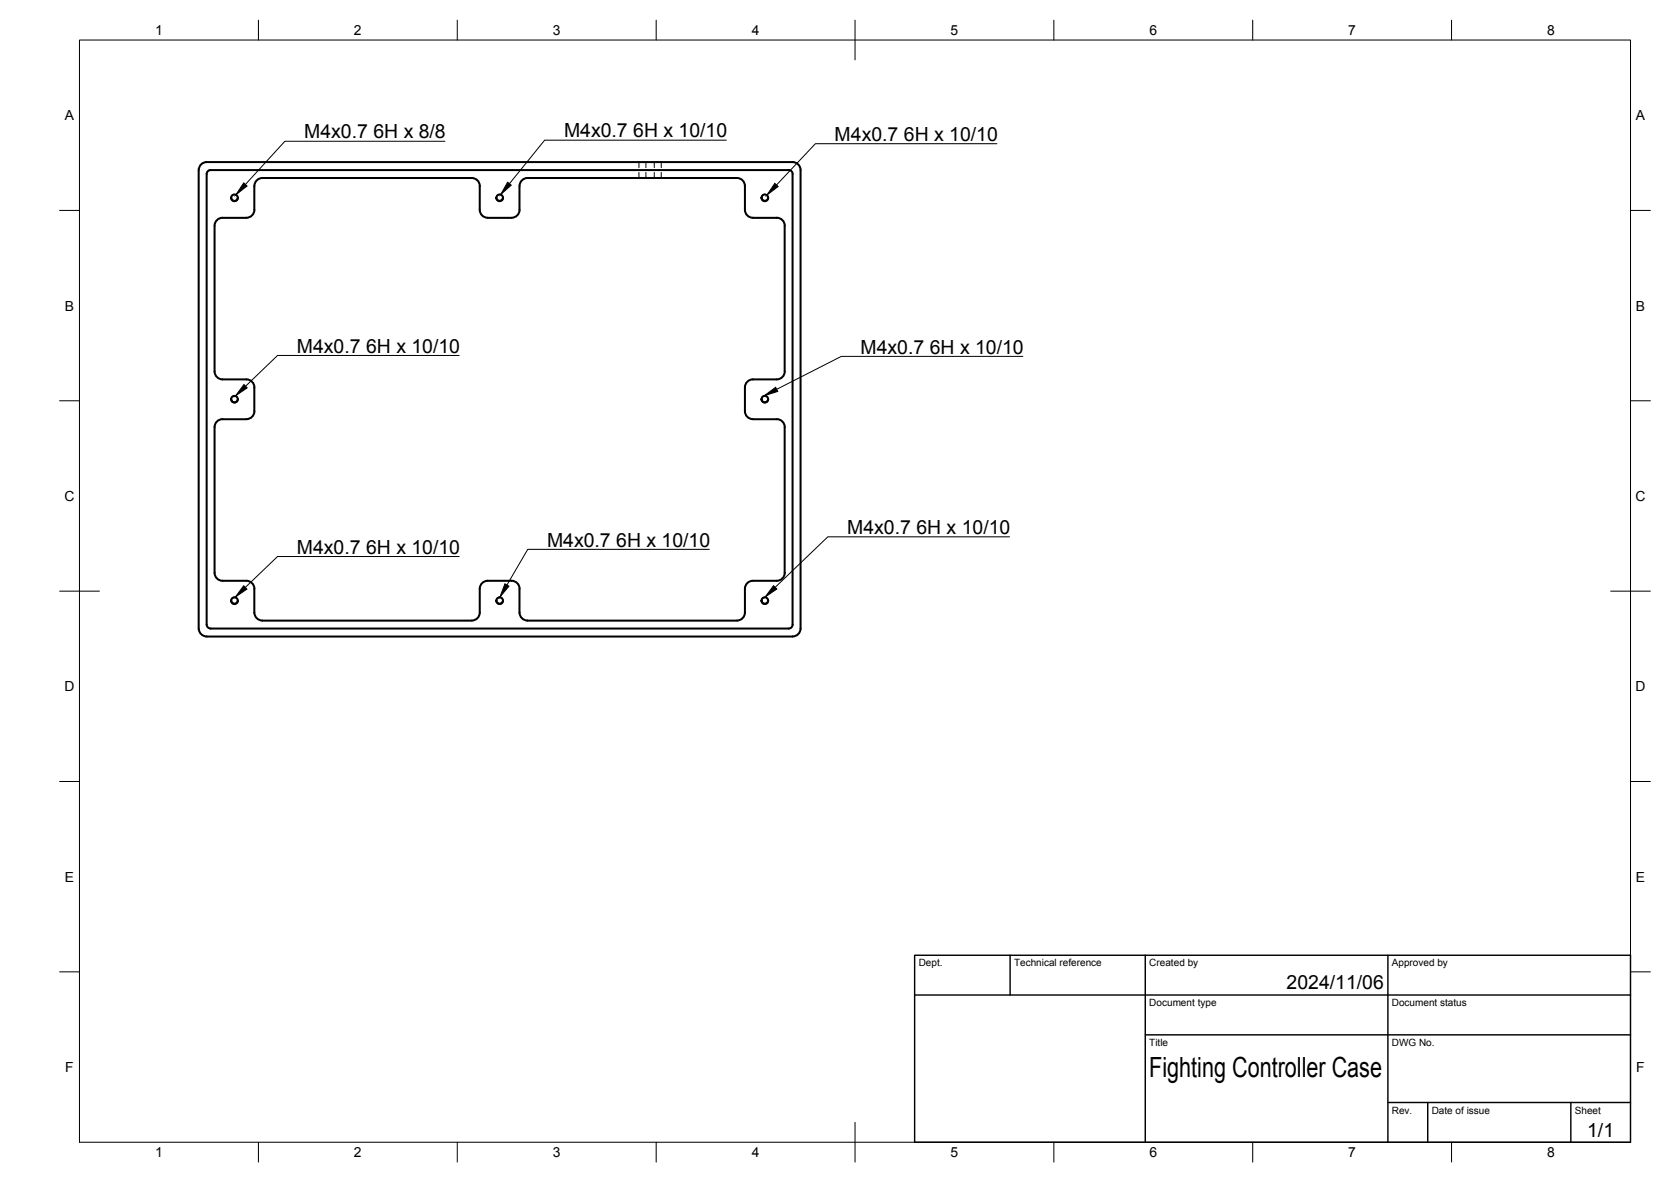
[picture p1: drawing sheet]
<svg xmlns="http://www.w3.org/2000/svg" width="420mm" height="297mm" viewBox="0 0 420 297" stroke-linecap="round" stroke-linejoin="round" font-family="sans-serif">
<!-- layer: Visible -->
<g fill="none" stroke="#000" stroke-width=".51">
<path d="M52.7 42.8h145.8M52.7 42.8a1.01 1.01 0 0 0-.7 .9v113.2a1.01 1.01 0 0 0 1 1.1M54 56.7v36.6a2 2 0 0 0 1.9 2h6.1a2 2 0 0 1 2 2M58.1 49.7a.84 .84 0 0 0 .9 .8 .84 .84 0 0 0 .8-.8M63.9 46.7v6M64 46.7a2 2 0 0 1 2-2h52.6a2 2 0 0 1 2 2M64 52.7a2.04 2.04 0 0 1-2 2h-6a2 2 0 0 0-2 2M120.6 46.7v6a2 2 0 0 0 2 2h6a2.04 2.04 0 0 0 2-2v-6M124.8 49.7a.84 .84 0 0 0 .8 .8 .84 .84 0 0 0 .9-.8M130.6 46.7a2 2 0 0 1 2-2h52.7a2 2 0 0 1 2 2M187.3 46.7v6a2 2 0 0 0 2 2M189.3 54.7h6a2 2 0 0 1 2 2"/>
<path d="M191.5 49.7a.84 .84 0 0 0 .8 .8 .84 .84 0 0 0 .8-.8M197.3 56.7v36.6a2 2 0 0 1-2 2h-6M198.6 42.8a1.01 1.01 0 0 1 .7 .9M199.3 43.7v113.3M63.9 97.4v5.9M189.3 95.3a2 2 0 0 0-2 2v6a2 2 0 0 0 2 2M54 107.3v36.7a2 2 0 0 0 1.9 2h6.1a2 2 0 0 1 2 2M58.1 100.3a.84 .84 0 0 0 .9 .8 .84 .84 0 0 0 .8-.8M64 103.3a2.04 2.04 0 0 1-2 2.1l-6-.1a2 2 0 0 0-2 2M189.3 105.4l6-.1a2 2 0 0 1 2 2M191.5 100.3a.84 .84 0 0 0 .8 .8 .84 .84 0 0 0 .8-.8M197.3 107.3v36.7a2 2 0 0 1-2 2h-6"/>
<path d="M52 160h147.3M52 159.9a2.04 2.04 0 0 1-2-1.9v-115.3a2 2 0 0 1 2-2h147.3a2 2 0 0 1 2 2v115.3a2 2 0 0 1-2 1.9M53 158h145.3M58.1 150.9a.84 .84 0 0 0 .9 .8 .84 .84 0 0 0 .8-.8M63.9 148v6M124.8 150.9a.84 .84 0 0 0 .8 .8 .84 .84 0 0 0 .9-.8M189.3 146a2 2 0 0 0-2 2v5.9a2.04 2.04 0 0 1-2 2.1l-52.7-.1a2.04 2.04 0 0 1-2-1.9v-6a2 2 0 0 0-2-2h-6a2 2 0 0 0-2 2v6a2 2 0 0 1-2 1.9l-52.6 .1a2.04 2.04 0 0 1-2-2.1M191.5 150.9a.84 .84 0 0 0 .8 .8 .84 .84 0 0 0 .8-.8M199.3 156.9a1.01 1.01 0 0 1-1 1.1"/>
<circle cx="59" cy="49.7" r=".84"/>
<circle cx="125.6" cy="49.7" r=".84"/>
<circle cx="192.3" cy="49.7" r=".84"/>
<circle cx="59" cy="100.3" r=".84"/>
<circle cx="192.3" cy="100.3" r=".84"/>
<circle cx="59" cy="151" r=".84"/>
<circle cx="125.6" cy="151" r=".84"/>
<circle cx="192.3" cy="151" r=".84"/>
</g>
<!-- layer: Hidden -->
<g fill="none" stroke="#000" stroke-width=".25">
<path d="M58.1 49.7a.84 .84 0 0 1 .9-.9 .84 .84 0 0 1 .8 .9M124.8 49.7a.83 .83 0 0 1 .8-.9 .83 .83 0 0 1 .8 .9M160.7 40.7v1.4M160.7 43.3v1.4M162.4 40.7v1.4M162.4 43.3v1.4M164.5 40.7v1.4M164.5 43.3v1.4M166.3 40.7v1.4M166.3 43.3v1.4M191.5 49.7a.84 .84 0 0 1 .8-.9 .84 .84 0 0 1 .8 .9M58.1 100.3a.84 .84 0 0 1 .9-.9 .84 .84 0 0 1 .8 .9"/>
<path d="M191.5 100.3a.84 .84 0 0 1 .8-.9 .84 .84 0 0 1 .8 .9M58.1 150.9a.84 .84 0 0 1 .9-.9 .84 .84 0 0 1 .8 .9M58.1 150.9v.1M59.8 150.9v.1M124.8 150.9a.83 .83 0 0 1 .8-.9 .83 .83 0 0 1 .8 .9M124.8 150.9v.1M126.4 150.9v.1M191.5 150.9a.84 .84 0 0 1 .8-.9 .84 .84 0 0 1 .8 .9M191.5 150.9v.1M193.1 150.9v.1"/>
</g>
<!-- layer: BORDER -->
<g fill="none" stroke="#000" stroke-width=".25">
<path d="M20 10.1h390v276.9h-390zM65 5.1v5M115 5.1v5M165 5.1v5M215 5.1v10M265 5.1v5M315 5.1v5M365 5.1v5M15 52.9h5M410 52.9h5M15 100.7h5M410 100.7h5"/>
<path d="M15 148.6h10M405 148.6h10M15 196.4h5M410 196.4h5M15 244.2h5M410 244.2h5M65 287v5M115 287v5M165 287v5M215 282.1v9.9M265 287v5M315 287v5"/>
<path d="M365 287v5"/>
</g>
<!-- layer: TITLEBLOCK -->
<path d="M230 240.1h180v46.9h-180zM230 250h180M254 240.1v9.9M288 240.1v46.9M349 240.1v46.9M288 260.1h122M349 277.1h61M359 277.1v9.9M395 277.1v9.9" fill="none" stroke="#000" stroke-width=".36"/>
<!-- layer: Hole Notes -->
<path d="M61.3 46l.8 .7-2.8 2.2zM127.6 45.8l.9 .7-2.6 2.4zM194.8 46.1l.9 .8-2.9 2.1zM61.3 96.6l.8 .9-2.9 2zM192.2 99.4l2.8-2.1 .6 1.1zM61.3 147.2l.8 .8-2.9 2.1zM127 146.7l1 .6-2.3 2.7zM194.5 147.2l.8 .8-2.9 2z" fill="#000" stroke="#000" stroke-width=".25"/>
<path d="M111.9 35.5h-40.3l-9.9 10.9M182.6 35.2h-45.7l-8.8 11M250.7 36.1h-45.7l-9.8 10.4M115.5 89.3h-45.7l-8.1 7.8M257.2 89.6h-45.7l-16.2 8.2M115.5 139.9h-45.7l-8.1 7.7M178.4 138.1h-45.7l-5.2 8.9M253.8 134.9h-45.6l-13.3 12.7" fill="none" stroke="#000" stroke-width=".25"/>
<text font-size="7" x="289" y="270.6">Fighting Controller Case</text>
<g font-size="4.9">
<text x="76.5" y="34.8">M4x0.7</text>
<text x="93.9" y="34.8">6H x 8/8</text>
<text x="141.8" y="34.5">M4x0.7</text>
<text x="159.2" y="34.5">6H x 10/10</text>
<text x="209.9" y="35.4">M4x0.7</text>
<text x="227.3" y="35.4">6H x 10/10</text>
<text x="74.7" y="88.6">M4x0.7</text>
<text x="92.1" y="88.6">6H x 10/10</text>
<text x="216.4" y="88.9">M4x0.7</text>
<text x="233.8" y="88.9">6H x 10/10</text>
<text x="137.5" y="137.4">M4x0.7</text>
<text x="154.9" y="137.4">6H x 10/10</text>
<text x="213" y="134.2">M4x0.7</text>
<text x="230.4" y="134.2">6H x 10/10</text>
<text x="74.7" y="139.2">M4x0.7</text>
<text x="92.1" y="139.2">6H x 10/10</text>
<text x="323.5" y="248.5">2024/11/06</text>
<text x="399.1" y="285.7">1/1</text>
</g>
<g font-size="3.5">
<text x="39" y="8.8">1</text>
<text x="89" y="8.8">2</text>
<text x="139" y="8.8">3</text>
<text x="189" y="8.8">4</text>
<text x="239" y="8.8">5</text>
<text x="289" y="8.8">6</text>
<text x="339" y="8.8">7</text>
<text x="389" y="8.8">8</text>
<text x="16.3" y="30.2">A</text>
<text x="411.3" y="30.2">A</text>
<text x="16.3" y="78">B</text>
<text x="411.3" y="78">B</text>
<text x="16.2" y="125.9">C</text>
<text x="411.2" y="125.9">C</text>
<text x="16.2" y="173.7">D</text>
<text x="411.2" y="173.7">D</text>
<text x="16.3" y="221.6">E</text>
<text x="411.3" y="221.6">E</text>
<text x="16.4" y="269.4">F</text>
<text x="411.4" y="269.4">F</text>
<text x="39" y="290.8">1</text>
<text x="89" y="290.8">2</text>
<text x="139" y="290.8">3</text>
<text x="189" y="290.8">4</text>
<text x="239" y="290.8">5</text>
<text x="289" y="290.8">6</text>
<text x="339" y="290.8">7</text>
<text x="389" y="290.8">8</text>
</g>
<g font-size="2.5">
<text x="231" y="242.9">Dept.</text>
<text x="255" y="242.9">Technical reference</text>
<text x="289" y="242.9">Created by</text>
<text x="350" y="242.9">Approved by</text>
<text x="289" y="252.8">Document type</text>
<text x="350" y="252.8">Document status</text>
<text x="289" y="262.9">Title</text>
<text x="350" y="262.9">DWG No.</text>
<text x="350" y="279.9">Rev.</text>
<text x="360" y="279.9">Date of issue</text>
<text x="396" y="279.9">Sheet</text>
</g>
</svg>
